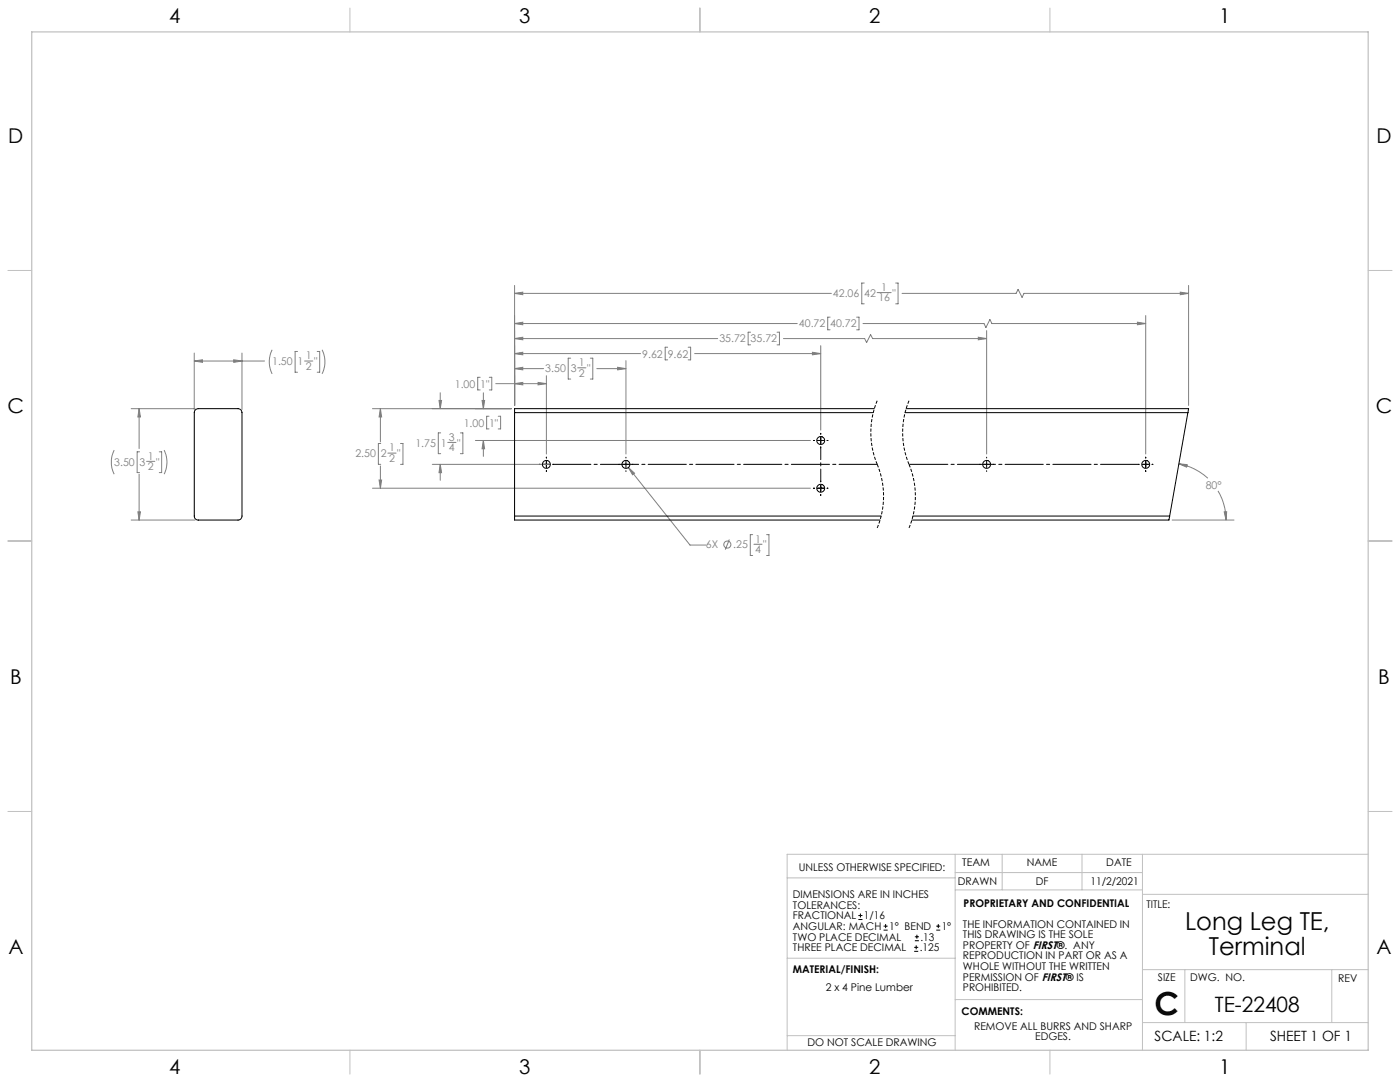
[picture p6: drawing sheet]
<svg xmlns="http://www.w3.org/2000/svg" width="559mm" height="432mm" viewBox="0 0 559 432" stroke-linecap="round" stroke-linejoin="round" font-family="sans-serif">
<g fill="none" stroke="#c0c0c0" stroke-width=".4">
<path d="M139.7 3.2v9.5M279.4 3.2v9.5M419.1 3.2v9.5M3.1 107.9h9.6M546.1 107.9h9.5M3.1 215.9h9.6M546.1 215.9h9.5M3.1 323.8h9.6M546.1 323.8h9.5M314.2 350.3h67M381.2 340.9v78.2M381.2 355.1h74.8"/>
<path d="M381.2 348.2h74.8M400 340.9v14.2M431.9 340.9v14.2M456 340.9v78.2M456 356.9h90.1M546.1 340.9h-231.9v78.2M314.2 382.4h67.2M381.2 398.9h74.8M456 387h90.1M472.9 387v21.1M531.6 387v21.1M139.7 419.1v9.6"/>
<path d="M279.4 419.1v9.6M314.2 413.3h67M419.1 419.1v9.6M456 408.1h90.1M497.4 408.1v11"/>
</g>
<path d="M12.7 12.7h533.4v406.4h-533.4z" fill="none" stroke="#c0c0c0" stroke-width=".5"/>
<g fill="none" stroke="#808080" stroke-width=".4">
<path d="M205.4 113.9v47.9M205.4 117.1h126.4M205.4 117.1l3.3-.5v1zM344.9 113h-.9v8.2h.9M350.1 116.8h5.6M357.5 113h1v8.2h-1M360 117.1h45.6l.8-1.6 1.6 3.2 .7-1.6h65.7M471.1 116.6l3.3 .5-3.3 .5zM474.4 113.9v47.9M108.6 139.6a10.7 10.7 0 0 0 0 9.6M128.6 139.6a10.7 10.7 0 0 1 0 9.6M205.4 135.1h81.1"/>
<path d="M205.4 129.1h112.8M205.4 135.1l3.3-.5v1zM205.4 129.1l3.3-.5v1zM266.5 138.6h-1v5h1M274.7 138.6h1v5h-1M299.6 132.6h-1v5h1M310.2 132.6h.9v5h-.9M312.7 135.1h32.4l.8 1.6 1.6-3.2 .8 1.6h45.5M327.6 137.9v33.8M331.3 126.6h-.9v5h.9M341.9 126.6h1v5h-1M344.5 129.1h48.2l.8 1.6 1.6-3.2 .8 1.6h61.4"/>
<path d="M390.5 134.6l3.3 .5-3.3 .5zM393.8 131.9v49.3M454 128.6l3.3 .5-3.3 .5zM457.3 125.9v55.3M77.5 144.1l3.3-.5v1zM77.5 144.1h28.1M77.5 140.9v22.5M93.3 143.6l3.3 .5-3.3 .5zM96.6 140.9v22.5M118.7 140.3h-.9v8.3h.9M121.6 144.1h3.2M126.6 140.3h1v8.3h-1"/>
<path d="M175.2 159.8h1l-.5 3.3zM175.7 156.7v6.4M191.7 150.6h-1v5h1M192.4 159.8h1l-.5 3.3zM192.9 156.7v6.4M195.3 150.6h1v5h-1M197.9 153.1h20.2M205.4 147.1h11.6M205.4 141.1h50.3M205.4 153.1l3.3-.5v1zM205.4 147.1l3.3-.5v1zM205.4 141.1l3.3-.5v1z"/>
<path d="M214.8 152.6l3.3 .5-3.3 .5zM218.1 149.9v31.3M227.8 142.9h-1v8.4h1M230.6 146.8h3.3M235.6 142.9h1v8.4h-1M238.2 147.1h11.6M246.5 146.6l3.3 .5-3.3 .5zM249.8 143.9v37.3M277.2 141.1h50.4M324.3 140.6l3.3 .5-3.3 .5zM45.6 179.6a10.7 10.7 0 0 0 0 9.6M52.4 163.1h25.5"/>
<path d="M55.5 163.1v15.9M55.5 163.1l.6 3.3h-1.1zM65.5 179.6a10.7 10.7 0 0 1 0 9.6M148.7 163.1h55.4M151.8 163.1v13.3M151.8 163.1l.5 3.3h-1zM152 177h-1v8.3h1M159.8 177h1v8.3h-1M175.9 172.8h-1v8.2h1M178.7 176.6h3.3M183.8 172.8h.9v8.2h-.9M189.8 175.8h133.7"/>
<path d="M192.9 175.8v6.3M192.9 175.8l.5 3.3h-1zM195.2 166.1h-1v5.1h1M198.9 166.1h.9v5.1h-.9M55.5 189.2v18.3M55.7 180.3h-.9v8.3h.9M58.5 184.1h3.3M63.6 180.3h.9v8.3h-.9M148.7 194.8h174.8M151.3 191.6h1l-.5 3.2zM151.8 185.9v8.9M154.8 180.8h3.3"/>
<path d="M172.5 185.3h47.2M175.7 185.3l.5 3.3h-1zM175.7 185.3v6.4M250.8 186.6l24.6 30.9h6.4M250.8 186.6l2.5 2.2-.8 .7zM470.5 185.1l3.4 .3-.3 1zM470.5 185.1a22.9 22.9 0 0 1 11.6 5.8M486.2 195.9a23.5 23.5 0 0 1 3.2 11.6M52.4 207.5h25.5M55 204.3h1.1l-.6 3.2zM291.1 215.3l-1.6 4.1M300.4 213.4h-.9v8.3h.9"/>
<path d="M300.9 217.2h3.3M306 213.4h.9v8.3h-.9M467.9 207.5h24.6M488.6 204.3l1-.1-.2 3.3z"/>
<circle cx="290.3" cy="217.3" r="1.4"/>
</g>
<path d="M350.1 159.9a33 33 0 0 0 0 25.4M362.8 159.9a33 33 0 0 0 0 25.4M350.1 185.3a33 33 0 0 1 0 25.4M362.8 185.3a33 33 0 0 1 0 25.4" fill="none" stroke="#000" stroke-width=".4" stroke-dasharray="1.3 .6" stroke-linecap="butt"/>
<path d="M220.6 185.3h129.5" fill="none" stroke="#000" stroke-width=".4" stroke-dasharray="15.2 1.3 1.3 1.3"/>
<path d="M362.8 185.3h92" fill="none" stroke="#000" stroke-width=".4" stroke-dasharray="15.2 1.3 1.3 1.3" stroke-dashoffset="-.3"/>
<path d="M327.6 192.3v-14" fill="none" stroke="#000" stroke-width=".4" stroke-dasharray="15.2 1.3 1.3 1.3" stroke-dashoffset="10.2"/>
<g fill="none" stroke="#000" stroke-width=".4">
<path d="M324.7 175.8h.3M326.3 175.8h2.6M327.6 172.9v.3M327.6 174.5v2.6M327.6 178.3v.3M330.1 175.8h.3M215.2 185.3h.3M216.8 185.3h2.6M218.1 182.5v.3M218.1 184v2.6M218.1 187.9v.3M220.6 185.3h.3"/>
<path d="M247 185.3h.3M248.6 185.3h2.5M249.8 182.5v.3M249.8 184v2.6M249.8 187.9v.3M252.4 185.3h.3M324.7 194.8h.3M326.3 194.8h2.6M327.6 192v.3M327.6 193.6v2.5M327.6 197.4v.3M330.1 194.8h.3"/>
<path d="M390.9 185.3h.4M392.5 185.3h2.6M393.8 182.5v.3M393.8 184v2.6M393.8 187.9v.3M396.3 185.3h.4M454.4 185.3h.4M456 185.3h2.6M457.3 182.5v.3M457.3 184v2.6M457.3 187.9v.3M459.8 185.3h.4"/>
</g>
<path d="M55 204.3h1.1l-.6 3.2zM55.5 163.1l.6 3.3h-1.1zM77.5 144.1l3.3-.5v1zM93.3 143.6l3.3 .5-3.3 .5zM192.4 159.8h1l-.5 3.3zM192.9 175.8l.5 3.3h-1zM175.2 159.8h1l-.5 3.3zM175.7 185.3l.5 3.3h-1zM205.4 117.1l3.3-.5v1zM471.1 116.6l3.3 .5-3.3 .5zM151.8 163.1l.5 3.3h-1zM151.3 191.6h1l-.5 3.2zM205.4 153.1l3.3-.5v1zM214.8 152.6l3.3 .5-3.3 .5zM205.4 147.1l3.3-.5v1zM246.5 146.6l3.3 .5-3.3 .5zM205.4 141.1l3.3-.5v1zM324.3 140.6l3.3 .5-3.3 .5zM205.4 135.1l3.3-.5v1zM390.5 134.6l3.3 .5-3.3 .5zM205.4 129.1l3.3-.5v1zM454 128.6l3.3 .5-3.3 .5zM488.6 204.3l1-.1-.2 3.3zM470.5 185.1l3.4 .3-.3 1zM250.8 186.6l1.7 2.9 .8-.7z" fill="#808080"/>
<g fill="none" stroke="#000" stroke-width=".4">
<path d="M78 163.6l1.1-.5h15.9a1.63 1.63 0 0 1 1.6 1.6v41.3a1.57 1.57 0 0 1-1.6 1.5h-15.9a1.57 1.57 0 0 1-1.6-1.5v-41.3zM205.4 164.7h143.1M205.4 164.7v41.3M349 163.1h-143.6v1.6M361.2 164.7h112.9M361.7 163.1h112.7l-.3 1.6M474.1 164.7l-7.2 41.3M205.4 206v1.5h145.9M205.4 206h146.3M364.4 206h102.5M466.9 206l-.3 1.5h-102.6M342.6 367h1.6"/>
<path d="M342.6 365.4h1.6M343.4 364.6v1.5M352.7 371.2h1.6M352.7 369.6h1.6M353.5 368.8v1.6M364.9 379.7h1.6M364.9 378.1h1.6M365.2 375.4h1.6M365.2 373.8h1.6M365.7 377.3v1.5M366 373v1.6M373.7 371.2h1.6"/>
<path d="M373.7 369.6h1.6M374.5 368.8v1.6"/>
<circle cx="327.6" cy="175.8" r="1.6"/>
<circle cx="218.1" cy="185.3" r="1.6"/>
<circle cx="249.8" cy="185.3" r="1.6"/>
<circle cx="327.6" cy="194.9" r="1.6"/>
<circle cx="393.8" cy="185.3" r="1.58"/>
<circle cx="457.3" cy="185.3" r="1.58"/>
</g>
<text font-size="12.7" x="460.9" y="405.2">C</text>
<g font-size="9.9">
<text x="473" y="371.2">Long Leg TE,</text>
<text x="482.5" y="381.1">Terminal</text>
</g>
<text font-size="8.5" x="484.9" y="404">TE-22408</text>
<g font-size="8.1">
<text x="67.6" y="9.3">4</text>
<text x="207.3" y="9.3">3</text>
<text x="347" y="9.3">2</text>
<text x="486.7" y="9.3">1</text>
<text x="3.3" y="57">D</text>
<text x="549.4" y="57">D</text>
<text x="3" y="164.9">C</text>
<text x="549.1" y="164.9">C</text>
<text x="4" y="272.9">B</text>
<text x="550.1" y="272.9">B</text>
<text x="3.3" y="380.8">A</text>
<text x="549.4" y="380.8">A</text>
<text x="67.6" y="428.4">4</text>
<text x="207.3" y="428.4">3</text>
<text x="347" y="428.4">2</text>
<text x="486.7" y="428.4">1</text>
</g>
<g font-size="5.6">
<text x="460.9" y="415.2">SCALE: 1:2</text>
<text x="507" y="415.2">SHEET 1 OF 1</text>
</g>
<g font-size="4.2" fill="#808080">
<text x="332.5" y="118.4">42.06</text>
<text x="345" y="118.4">42</text>
<text x="351.8" y="116.1">1</text>
<text x="356.2" y="118.4">&quot;</text>
<text x="350.6" y="120.3">16</text>
<text x="318.9" y="130.7">40.72</text>
<text x="331.4" y="130.7">40.72</text>
<text x="287.1" y="136.7">35.72</text>
<text x="299.6" y="136.7">35.72</text>
<text x="122.1" y="143.4">1</text>
<text x="256.4" y="142.7">9.62</text>
<text x="266.5" y="142.7">9.62</text>
<text x="108.6" y="145.7">1.50</text>
<text x="118.8" y="145.7">1</text>
<text x="122.1" y="147.6">2</text>
<text x="125.3" y="145.7">&quot;</text>
<text x="217.7" y="148.4">3.50</text>
<text x="227.8" y="148.4">3</text>
<text x="231.1" y="146.1">1</text>
<text x="234.4" y="148.4">&quot;</text>
<text x="181.5" y="154.7">1.00</text>
<text x="191.7" y="154.7">1&quot;</text>
<text x="231.1" y="150.3">2</text>
<text x="185.1" y="170.2">1.00</text>
<text x="195.2" y="170.2">1&quot;</text>
<text x="165.8" y="178.2">1.75</text>
<text x="175.9" y="178.2">1</text>
<text x="179.2" y="175.9">3</text>
<text x="182.5" y="178.2">&quot;</text>
<text x="45.6" y="185.8">3.50</text>
<text x="55.7" y="185.8">3</text>
<text x="59" y="183.5">1</text>
<text x="62.3" y="185.8">&quot;</text>
<text x="141.9" y="182.5">2.50</text>
<text x="152" y="182.5">2</text>
<text x="155.3" y="180.2">1</text>
<text x="155.3" y="184.4">2</text>
<text x="158.6" y="182.5">&quot;</text>
<text x="179.2" y="180.1">4</text>
<text x="59" y="187.7">2</text>
<text x="481.3" y="195">80°</text>
<text x="281.8" y="218.9">6X</text>
<text x="292.7" y="218.9">.25</text>
<text x="301.4" y="216.5">1</text>
<text x="301.4" y="220.7">4</text>
<text x="304.7" y="218.9">&quot;</text>
</g>
<g font-size="4.2">
<text x="318.8" y="347.7">UNLESS OTHERWISE SPECIFIED:</text>
<text x="384.1" y="345.5">TEAM</text>
<text x="409.9" y="345.7">NAME</text>
<text x="441.6" y="345.7">DATE</text>
<text x="382.3" y="353.3">DRAWN</text>
<text x="413.5" y="353.3">DF</text>
<text x="435.3" y="353.3">11/2/2021</text>
<text x="316.5" y="358.5">DIMENSIONS ARE IN INCHES</text>
<text x="316.5" y="362.7">TOLERANCES:</text>
<text x="384.6" y="361.9">PROPRIETARY AND CONFIDENTIAL</text>
<text x="457.6" y="362.3">TITLE:</text>
<text x="316.5" y="371.2">ANGULAR: MACH</text>
<text x="316.5" y="366.9">FRACTIONAL</text>
<text x="344.8" y="366.9">1/16</text>
<text x="354.9" y="371.2">1° BEND</text>
<text x="375.9" y="371.2">1°</text>
<text x="384.4" y="370.2">THE INFORMATION CONTAINED IN</text>
<text x="316.5" y="375.4">TWO PLACE DECIMAL</text>
<text x="367.4" y="375.4">.13</text>
<text x="384.4" y="374.4">THIS DRAWING IS THE SOLE</text>
<text x="316.5" y="379.6">THREE PLACE DECIMAL</text>
<text x="367.1" y="379.6">.125</text>
<text x="384.4" y="378.6">PROPERTY OF FIRST®. ANY</text>
<text x="384.4" y="382.9">REPRODUCTION IN PART OR AS A</text>
<text x="316.5" y="388.4">MATERIAL/FINISH:</text>
<text x="384.4" y="387.1">WHOLE WITHOUT THE WRITTEN</text>
<text x="329.6" y="395.6">2 x 4 Pine Lumber</text>
<text x="384.4" y="391.3">PERMISSION OF FIRST® IS</text>
<text x="384.4" y="395.6">PROHIBITED.</text>
<text x="462.2" y="391.3">SIZE</text>
<text x="475.1" y="391.3">DWG. NO.</text>
<text x="534.1" y="391.8">REV</text>
<text x="383.8" y="405.1">COMMENTS:</text>
<text x="388.8" y="410.9">REMOVE ALL BURRS AND SHARP</text>
<text x="322.3" y="417.6">DO NOT SCALE DRAWING</text>
<text x="413.2" y="415.2">EDGES.</text>
</g>
</svg>
